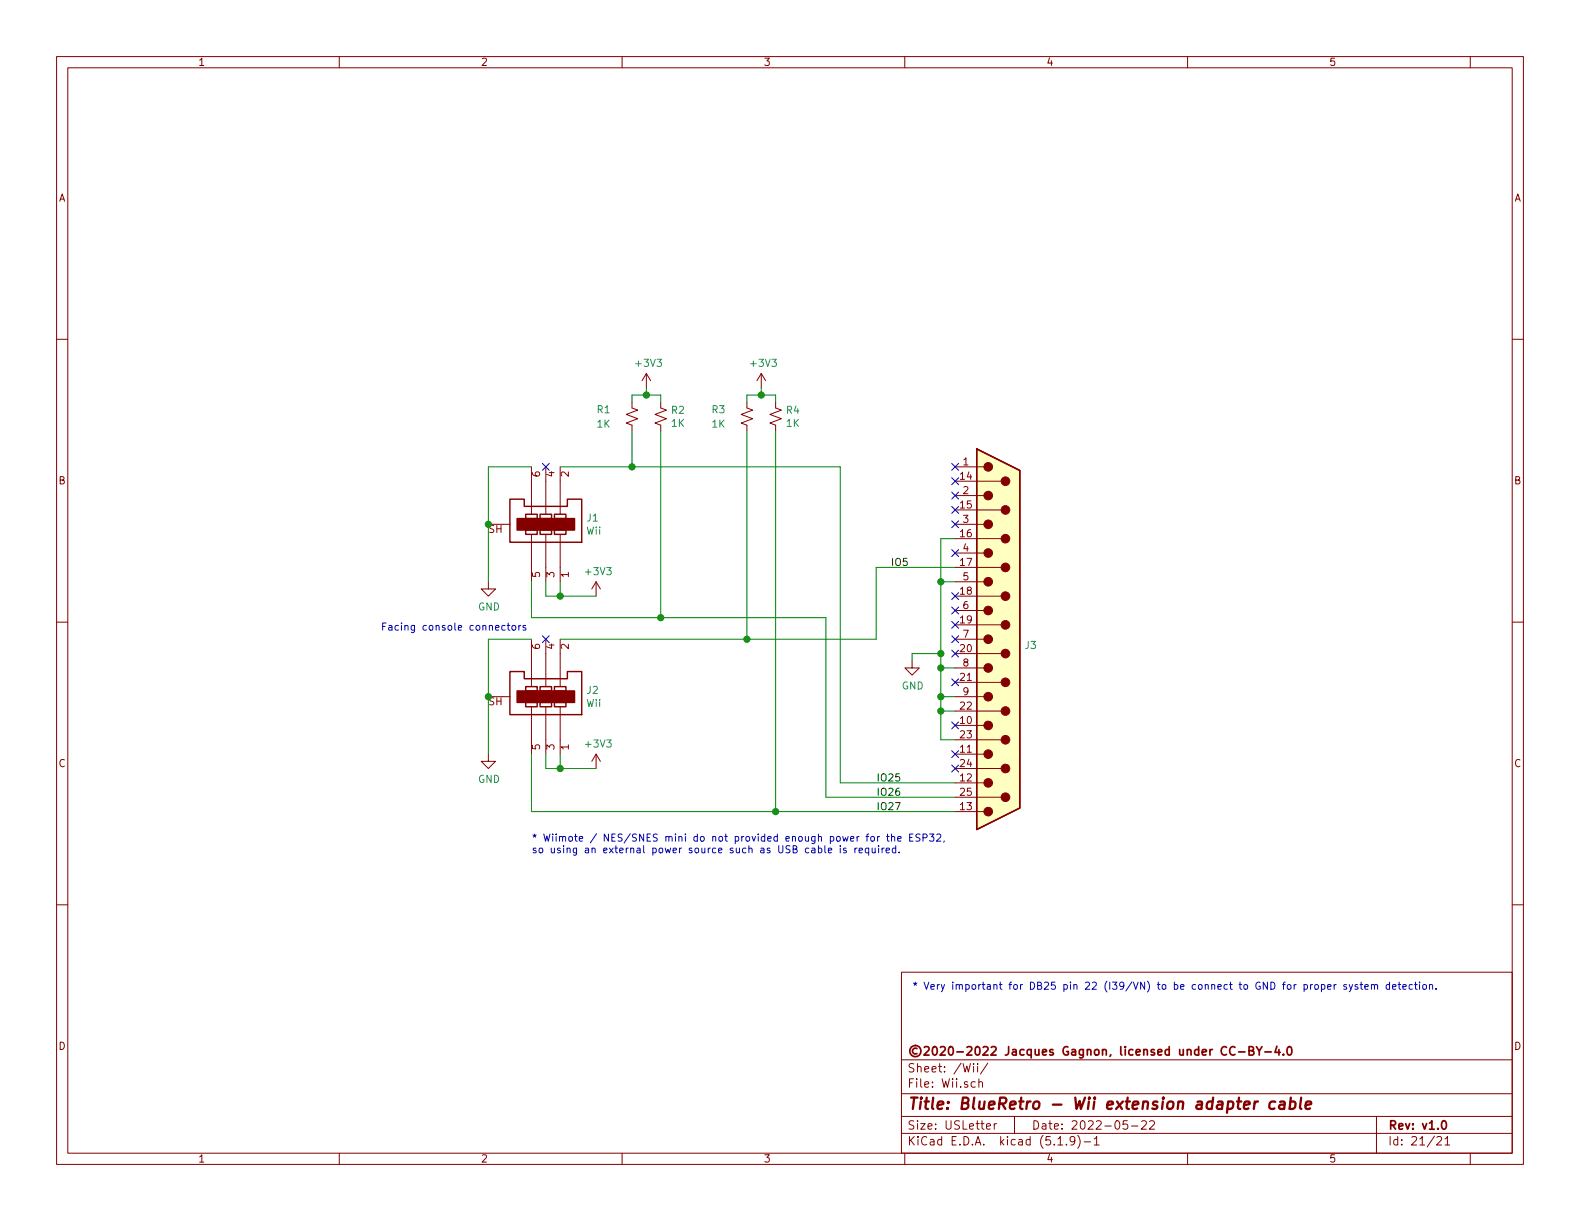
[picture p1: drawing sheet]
EESchema Schematic File Version 4
EELAYER 30 0
EELAYER END
$Descr USLetter 11000 8500
encoding utf-8
Sheet 21 21
Title "BlueRetro - Wii extension adapter cable"
Date "2022-05-22"
Rev "v1.0"
Comp "©2020-2022 Jacques Gagnon, licensed under CC-BY-4.0"
Comment1 ""
Comment2 ""
Comment3 ""
Comment4 ""
$EndDescr
$Comp
L power:GND #PWR?
U 1 1
P 6350 4600
AR Path="/628B818B" Ref="#PWR?"  Part="1" 
AR Path="/5F457D26/628B818B" Ref="#PWR?"  Part="1" 
AR Path="/5FC32193/628B818B" Ref="#PWR?"  Part="1" 
AR Path="/628AEB0A/628B818B" Ref="#PWR?"  Part="1" 
F 0 "#PWR?" H 6350 4350 50  0001 C CNN
F 1 "GND" H 6355 4427 50  0000 C CNN
F 2 "" H 6350 4600 50  0001 C CNN
F 3 "" H 6350 4600 50  0001 C CNN
	1    6350 4600
	1    0    0    -1  
$EndComp
Wire Wire Line
	6350 4600 6350 4550
Wire Wire Line
	6350 4550 6550 4550
Wire Wire Line
	6550 4550 6550 4050
Wire Wire Line
	6550 4050 6650 4050
Wire Wire Line
	6550 4550 6550 4650
Wire Wire Line
	6550 4850 6650 4850
Connection ~ 6550 4550
$Comp
L Connector:DB25_Male J?
U 1 1
P 6950 4450
AR Path="/628B8198" Ref="J?"  Part="1" 
AR Path="/5F457716/628B8198" Ref="J?"  Part="1" 
AR Path="/5F457D26/628B8198" Ref="J?"  Part="1" 
AR Path="/5FC32193/628B8198" Ref="J?"  Part="1" 
AR Path="/628AEB0A/628B8198" Ref="J3"  Part="1" 
F 0 "J3" H 7130 4496 50  0000 L CNN
F 1 "DB25_Male" H 6750 3050 50  0001 L CNN
F 2 "" H 6950 4450 50  0001 C CNN
F 3 " ~" H 6950 4450 50  0001 C CNN
	1    6950 4450
	1    0    0    1   
$EndComp
Wire Wire Line
	6650 4650 6550 4650
Connection ~ 6550 4650
Wire Wire Line
	6550 4650 6550 4850
NoConn ~ 6650 3250
NoConn ~ 6650 3450
NoConn ~ 6650 3550
NoConn ~ 6650 3850
NoConn ~ 6650 4150
NoConn ~ 6650 4250
NoConn ~ 6650 4350
NoConn ~ 6650 4550
NoConn ~ 6650 4750
Connection ~ 6550 4850
Wire Wire Line
	6650 5150 6550 5150
Wire Wire Line
	6650 4950 6550 4950
Wire Wire Line
	6550 4950 6550 4850
Text Label 6100 5550 0    50   ~ 0
IO26
Text Label 6200 3950 0    50   ~ 0
IO5
Text Label 6100 5450 0    50   ~ 0
IO25
Wire Wire Line
	6550 5150 6550 4950
Connection ~ 6550 4950
Text Notes 6350 6900 0    50   ~ 0
* Very important for DB25 pin 22 (I39/VN) to be connect to GND for proper system detection.
Wire Wire Line
	6650 3750 6550 3750
Wire Wire Line
	6550 3750 6550 4050
Connection ~ 6550 4050
NoConn ~ 6650 3350
NoConn ~ 6650 3650
NoConn ~ 6650 5350
NoConn ~ 6650 5250
$Comp
L Connector_Gaming:Wii J1
U 1 1
P 4300 3550
F 0 "J1" V 4354 3330 50  0000 L CNN
F 1 "Wii" V 4445 3330 50  0000 L CNN
F 2 "" H 4300 3550 50  0001 C CNN
F 3 "" H 4300 3550 50  0001 C CNN
	1    4300 3550
	0    1    1    0   
$EndComp
$Comp
L Connector_Gaming:Wii J2
U 1 1
P 4300 4750
F 0 "J2" V 4354 4530 50  0000 L CNN
F 1 "Wii" V 4445 4530 50  0000 L CNN
F 2 "" H 4300 4750 50  0001 C CNN
F 3 "" H 4300 4750 50  0001 C CNN
	1    4300 4750
	0    1    1    0   
$EndComp
$Comp
L power:GND #PWR?
U 1 1
P 3400 4050
AR Path="/628C9F6F" Ref="#PWR?"  Part="1" 
AR Path="/5F457D26/628C9F6F" Ref="#PWR?"  Part="1" 
AR Path="/5FC32193/628C9F6F" Ref="#PWR?"  Part="1" 
AR Path="/628AEB0A/628C9F6F" Ref="#PWR?"  Part="1" 
F 0 "#PWR?" H 3400 3800 50  0001 C CNN
F 1 "GND" H 3405 3877 50  0000 C CNN
F 2 "" H 3400 4050 50  0001 C CNN
F 3 "" H 3400 4050 50  0001 C CNN
	1    3400 4050
	1    0    0    -1  
$EndComp
Wire Wire Line
	3400 3650 3400 4050
Wire Wire Line
	3700 3250 3400 3250
Wire Wire Line
	3400 3250 3400 3650
Connection ~ 3400 3650
NoConn ~ 3800 3250
Wire Wire Line
	3800 4050 3800 4150
Wire Wire Line
	3800 4150 3900 4150
Wire Wire Line
	3900 4150 3900 4050
Wire Wire Line
	3800 5250 3800 5350
Wire Wire Line
	3800 5350 3900 5350
Wire Wire Line
	3900 5350 3900 5250
NoConn ~ 3800 4450
$Comp
L power:GND #PWR?
U 1 1
P 3400 5250
AR Path="/628CBB62" Ref="#PWR?"  Part="1" 
AR Path="/5F457D26/628CBB62" Ref="#PWR?"  Part="1" 
AR Path="/5FC32193/628CBB62" Ref="#PWR?"  Part="1" 
AR Path="/628AEB0A/628CBB62" Ref="#PWR?"  Part="1" 
F 0 "#PWR?" H 3400 5000 50  0001 C CNN
F 1 "GND" H 3405 5077 50  0000 C CNN
F 2 "" H 3400 5250 50  0001 C CNN
F 3 "" H 3400 5250 50  0001 C CNN
	1    3400 5250
	1    0    0    -1  
$EndComp
Wire Wire Line
	3400 5250 3400 4850
Wire Wire Line
	3400 4850 3400 4450
Wire Wire Line
	3400 4450 3700 4450
Connection ~ 3400 4850
Wire Wire Line
	3900 3250 4400 3250
Wire Wire Line
	5850 5450 6650 5450
Wire Wire Line
	5850 3250 5850 5450
Wire Wire Line
	3700 4050 3700 4300
Wire Wire Line
	3700 4300 4600 4300
Wire Wire Line
	5750 4300 5750 5550
Wire Wire Line
	5750 5550 6650 5550
Wire Wire Line
	3900 4450 5200 4450
Wire Wire Line
	6100 4450 6100 3950
Wire Wire Line
	6100 3950 6650 3950
Wire Wire Line
	3700 5250 3700 5650
Wire Wire Line
	3700 5650 5400 5650
Text Label 6100 5650 0    50   ~ 0
IO27
Text Notes 3700 5950 0    50   ~ 0
* Wiimote / NES/SNES mini do not provided enough power for the ESP32,\nso using an external power source such as USB cable is required.
Text Notes 2650 4400 0    50   ~ 0
Facing console connectors 
NoConn ~ 6650 4450
NoConn ~ 6650 5050
$Comp
L Device:R_Small_US R?
U 1 1
P 4600 2900
AR Path="/5F1E85DD/628F7F46" Ref="R?"  Part="1" 
AR Path="/5F2C5C0D/628F7F46" Ref="R?"  Part="1" 
AR Path="/628AEB0A/628F7F46" Ref="R2"  Part="1" 
F 0 "R2" H 4668 2946 50  0000 L CNN
F 1 "1K" H 4668 2855 50  0000 L CNN
F 2 "" H 4600 2900 50  0001 C CNN
F 3 "~" H 4600 2900 50  0001 C CNN
	1    4600 2900
	1    0    0    -1  
$EndComp
$Comp
L Device:R_Small_US R?
U 1 1
P 4400 2900
AR Path="/5F1E85DD/628F7F4C" Ref="R?"  Part="1" 
AR Path="/5F2C5C0D/628F7F4C" Ref="R?"  Part="1" 
AR Path="/628AEB0A/628F7F4C" Ref="R1"  Part="1" 
F 0 "R1" H 4150 2950 50  0000 L CNN
F 1 "1K" H 4150 2850 50  0000 L CNN
F 2 "" H 4400 2900 50  0001 C CNN
F 3 "~" H 4400 2900 50  0001 C CNN
	1    4400 2900
	1    0    0    -1  
$EndComp
Wire Wire Line
	4400 2800 4400 2750
Wire Wire Line
	4400 2750 4500 2750
Wire Wire Line
	4500 2750 4500 2700
Wire Wire Line
	4500 2750 4600 2750
Wire Wire Line
	4600 2750 4600 2800
Connection ~ 4500 2750
$Comp
L Device:R_Small_US R?
U 1 1
P 5400 2900
AR Path="/5F1E85DD/6290139F" Ref="R?"  Part="1" 
AR Path="/5F2C5C0D/6290139F" Ref="R?"  Part="1" 
AR Path="/628AEB0A/6290139F" Ref="R4"  Part="1" 
F 0 "R4" H 5468 2946 50  0000 L CNN
F 1 "1K" H 5468 2855 50  0000 L CNN
F 2 "" H 5400 2900 50  0001 C CNN
F 3 "~" H 5400 2900 50  0001 C CNN
	1    5400 2900
	1    0    0    -1  
$EndComp
$Comp
L Device:R_Small_US R?
U 1 1
P 5200 2900
AR Path="/5F1E85DD/629013A5" Ref="R?"  Part="1" 
AR Path="/5F2C5C0D/629013A5" Ref="R?"  Part="1" 
AR Path="/628AEB0A/629013A5" Ref="R3"  Part="1" 
F 0 "R3" H 4950 2950 50  0000 L CNN
F 1 "1K" H 4950 2850 50  0000 L CNN
F 2 "" H 5200 2900 50  0001 C CNN
F 3 "~" H 5200 2900 50  0001 C CNN
	1    5200 2900
	1    0    0    -1  
$EndComp
Wire Wire Line
	5200 2800 5200 2750
Wire Wire Line
	5200 2750 5300 2750
Wire Wire Line
	5300 2750 5300 2700
Wire Wire Line
	5300 2750 5400 2750
Wire Wire Line
	5400 2750 5400 2800
Connection ~ 5300 2750
$Comp
L power:+3V3 #PWR?
U 1 1
P 4500 2700
F 0 "#PWR?" H 4500 2550 50  0001 C CNN
F 1 "+3V3" H 4515 2873 50  0000 C CNN
F 2 "" H 4500 2700 50  0001 C CNN
F 3 "" H 4500 2700 50  0001 C CNN
	1    4500 2700
	1    0    0    -1  
$EndComp
$Comp
L power:+3V3 #PWR?
U 1 1
P 5300 2700
F 0 "#PWR?" H 5300 2550 50  0001 C CNN
F 1 "+3V3" H 5315 2873 50  0000 C CNN
F 2 "" H 5300 2700 50  0001 C CNN
F 3 "" H 5300 2700 50  0001 C CNN
	1    5300 2700
	1    0    0    -1  
$EndComp
Wire Wire Line
	4400 3000 4400 3250
Connection ~ 4400 3250
Wire Wire Line
	4600 3000 4600 4300
Connection ~ 4600 4300
Wire Wire Line
	4600 4300 5750 4300
$Comp
L power:+3V3 #PWR?
U 1 1
P 4150 4150
F 0 "#PWR?" H 4150 4000 50  0001 C CNN
F 1 "+3V3" H 4165 4323 50  0000 C CNN
F 2 "" H 4150 4150 50  0001 C CNN
F 3 "" H 4150 4150 50  0001 C CNN
	1    4150 4150
	1    0    0    -1  
$EndComp
$Comp
L power:+3V3 #PWR?
U 1 1
P 4150 5350
F 0 "#PWR?" H 4150 5200 50  0001 C CNN
F 1 "+3V3" H 4165 5523 50  0000 C CNN
F 2 "" H 4150 5350 50  0001 C CNN
F 3 "" H 4150 5350 50  0001 C CNN
	1    4150 5350
	1    0    0    -1  
$EndComp
Wire Wire Line
	3900 5350 4150 5350
Connection ~ 3900 5350
Wire Wire Line
	3900 4150 4150 4150
Connection ~ 3900 4150
Wire Wire Line
	4400 3250 5850 3250
Wire Wire Line
	5200 3000 5200 4450
Connection ~ 5200 4450
Wire Wire Line
	5200 4450 6100 4450
Wire Wire Line
	5400 3000 5400 5650
Connection ~ 5400 5650
Wire Wire Line
	5400 5650 6650 5650
$EndSCHEMATC
